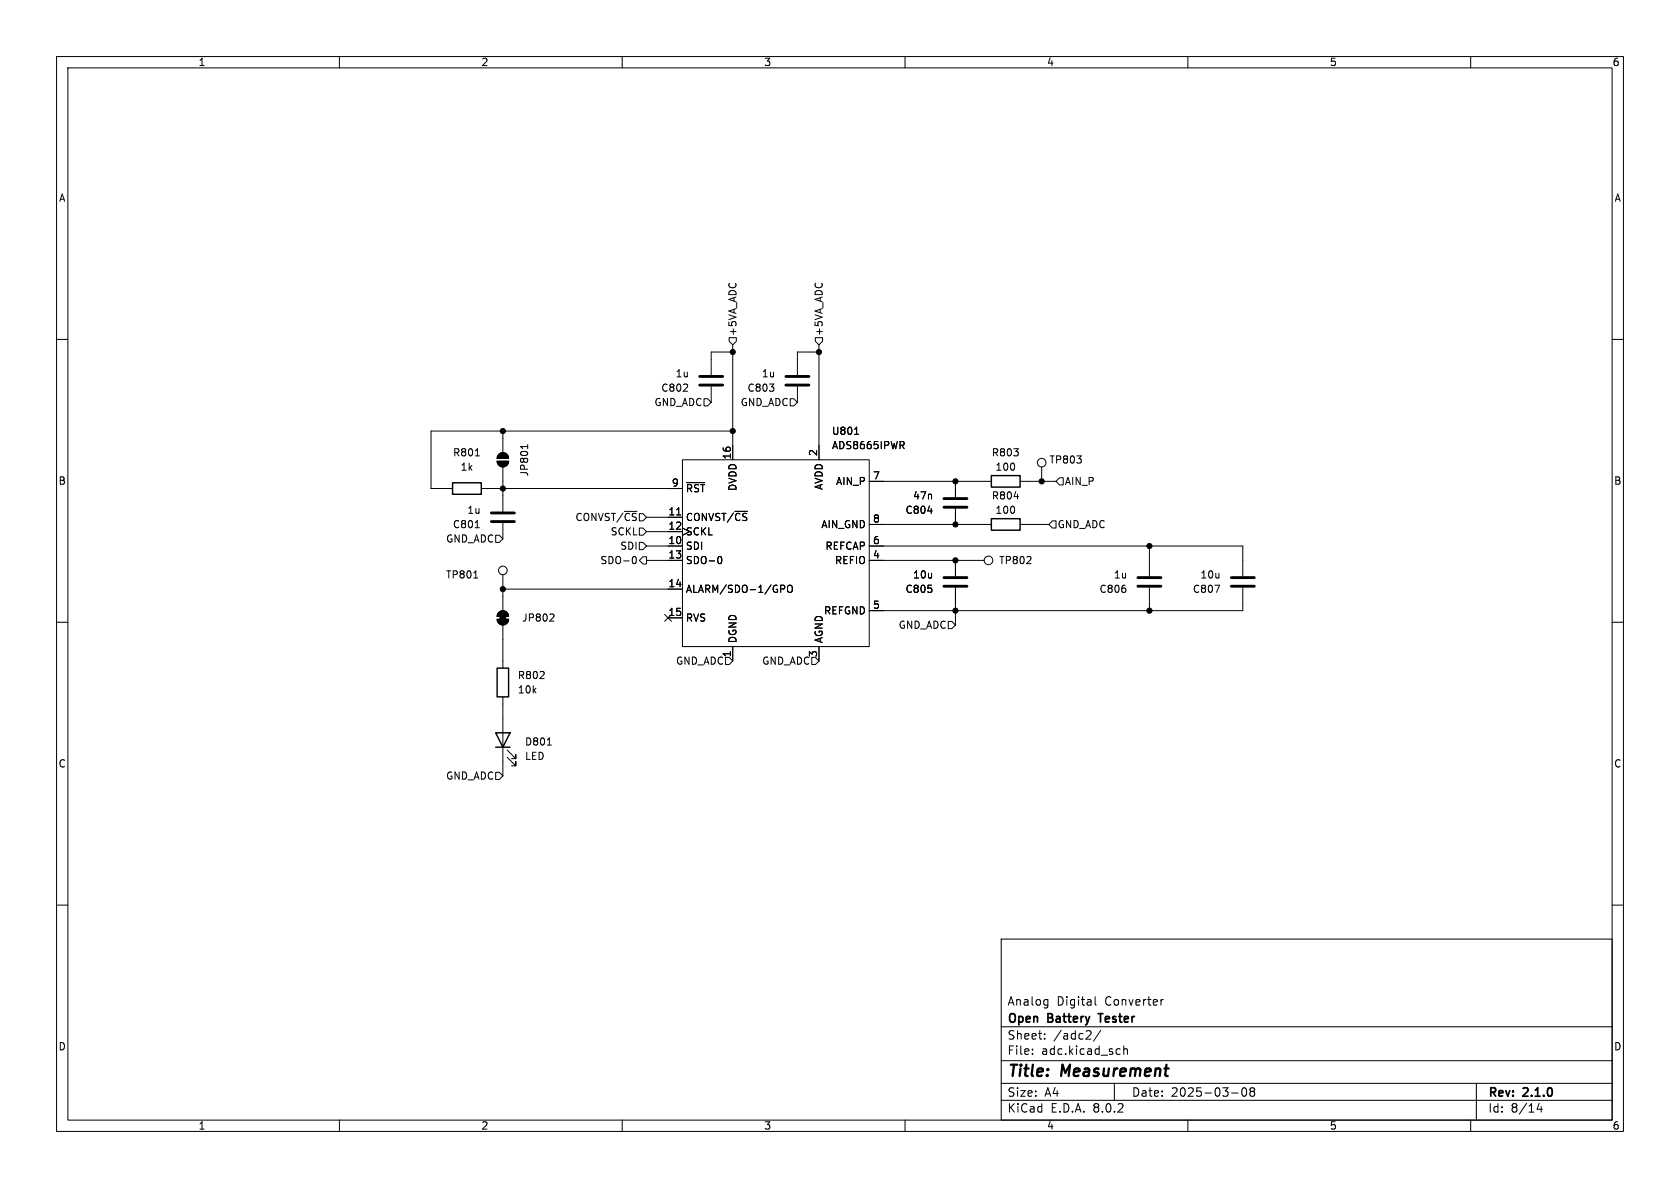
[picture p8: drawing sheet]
<svg xmlns="http://www.w3.org/2000/svg" width="297mm" height="210mm" viewBox="0 0 297 210" stroke-linecap="round" stroke-linejoin="round" font-family="sans-serif">
<g fill="none" stroke="#000" stroke-width=".18">
<path d="M10 10h277v190h-277zM12 12h273v186h-273zM60 10v2M110 10v2M160 10v2M210 10v2M260 10v2M10 60h2M128.9 59.7h1.3v.6l-.7 .7-.6-.7zM144.1 59.7h1.3v.6l-.6 .7-.7-.7zM285 60h2M88.9 76.2v3.8"/>
<path d="M93.3 78.6v.7M93.3 79h-1.3l.2 .1M124.5 70.5h.6l.6 .6-.6 .7h-.6zM125.7 68.3v2.8M129.5 76.2h-53.3v10.2h3.8M129.5 61v20.3M129.5 62.2h-3.8v4.1M139.7 70.5h.6l.7 .6-.7 .7h-.6zM141 68.3v2.8M144.8 61v20.3M144.8 62.2h-3.8v4.1M151.1 76.8h.7"/>
<path d="M159.4 78.7l.4 .6M159.6 78l.2 .3v.3l-.2 .1M84 93.3h.7M84 80.6h.8M85.1 86.4h35.5M87.6 94.6h.7l.6 .7-.6 .6h-.7zM87.9 81.5h2a1.02 1.02 0 0 1-1 1 1.02 1.02 0 0 1-1-1zM88.2 80.3a1.02 1.02 0 0 1 1.1-.2 1.02 1.02 0 0 1 .6 .9h-2zM88.9 82.6v7.8M88.9 92.5v2.8M112 98.4h.1a.68 .68 0 0 1 .4 .6 .68 .68 0 0 1-.4 .6h-.1M113 95.9h.7l.6 .6-.6 .7h-.7z"/>
<path d="M113 93.3h.7l.6 .7-.6 .6h-.7zM113.7 98.4h.6v1.3h-.6l-.7-.6zM114.3 99.1h6.3M114.3 96.5h6.3M114.3 91.4h6.3M114.3 94h6.3M119.6 91h.7M120.6 81.3h33.1v33h-33.1zM121.4 85.3h3.2M127.1 98.4h.1a.68 .68 0 0 1 .4 .6 .68 .68 0 0 1-.4 .6h-.1M153.7 85.1h21.6M153.7 92.7h21.6"/>
<path d="M153.7 96.5h66v5.4M153.7 99.1h20.3M164 90.3h.8M168.9 85.1v2.8M168.9 89.9v2.8M168.9 99.1v2.8M179.3 87.8h.8M180.3 85.1h6.4M180.3 92.7h5.1M184.1 82.6v2.5M186.1 92.1h.6v1.2h-.6l-.7-.6zM187.3 84.5h.7v1.2h-.7l-.6-.6z"/>
<path d="M203.2 96.5v5.4M10 110h2M83.7 102.2h.8M87.9 109.5h2a1.02 1.02 0 0 1-1 1 1.02 1.02 0 0 1-1-1zM88.2 108.3a1.02 1.02 0 0 1 1.1-.3 1.02 1.02 0 0 1 .6 1h-2zM88.9 101.6v6.4M88.9 110.5v7.6M88.9 104.1h31.7M97.7 108.5l.2 .3v.3l-.7 .7h.7M117.5 108.6l1.2 1.2M118.1 109.2h2.5M118.7 108.6l-1.2 1.2"/>
<path d="M128.3 116.2h.6l.6 .6-.6 .7h-.6zM129.5 114.3v2.5M138 103.4h.5l.2 .3-.1 .4h-.6M139.3 103.6l.2-.2a.43 .43 0 0 1 .6 .5v.4a.42 .42 0 0 1-.5 .4 .42 .42 0 0 1-.4-.4zM143.5 116.2h.6l.7 .6-.7 .7h-.6zM144.8 114.3v2.5M167.6 109.9h.7l.6 .6-.6 .6h-.7zM168.9 103.9v6.6M203.2 103.9v4.1M214.8 103.4h.8l-.5 1.3M219.7 103.9v4.1h-66M285 110h2"/>
<path d="M87.6 136.5h.7l.6 .7-.6 .6h-.7zM88.9 123.2v14M89.7 133.9l1.5 1.5v-.8v.8h-.8M89.7 132.6l1.5 1.5v-.7v.7h-.8M96.8 131.7h.7M10 160h2M285 160h2M177 166h108v32h-108zM185.1 176.7l.1 .1M185.2 176.7v1.2l-.1 .2M185.2 177.6l-.1 .1M193.6 176.2v1.3l.2 .2"/>
<path d="M205.7 176.7l-.3 .1-.2 .2M60 198v2M110 198v2M160 198v2M177 194.5h108M177 191.5h108M177 187.5h108M177 181.5h108M182.5 186.3v.1M182.5 185.5v.1M184.7 183.6v.1M184.7 182.8v.1"/>
<path d="M192.8 182.3v.5l-.8 .9h.9M194.6 182.1l-1.3 2M197 191.5v3M197.9 185.4l.1 .1M198 186.3l-.1 .1M198.7 184.9v1.5M198.7 185.5l.2-.1 .3 .1 .1 .9M210 198v2M217.7 193.2h1.2M219.7 192.4l.2-.1a.81 .81 0 0 1 .6 .6 .81 .81 0 0 1-.3 .8l-.2 .1a.81 .81 0 0 1-.3-1.4zM221.2 192.9l-.2-.2 .2-.4 .5 .1 .1 .2-.3 .3M221.2 192.9l-.2 .3v.3l.2 .3 .5-.1 .1-.2-.1-.4-.2-.2"/>
<path d="M221.2 192.9h.3M260 198v2M261 191.5v6.5M272.1 195l-.4 1.1h1M272.5 195.6v1"/>
<circle cx="174.8" cy="99.1" r=".76"/>
<circle cx="184.1" cy="81.8" r=".76"/>
<circle cx="88.9" cy="100.8" r=".76"/>
</g>
<path d="M194.1 179.2h.9" fill="none" stroke="#000" stroke-width=".3"/>
<path d="M80 85.3h5.1v2.1h-5.1zM175.3 84.1h5v2h-5zM175.3 91.7h5v2h-5zM87.9 118.1h2v5.1h-2zM87.6 129.5h2.6l-1.3 2.6zM87.6 132.1h2.6" fill="none" stroke="#000" stroke-width=".25"/>
<g fill="none" stroke="#000" stroke-width=".51">
<path d="M123.7 66.5h4.1M123.7 68.1h4.1M138.9 66.5h4.1M138.9 68.1h4.1M86.9 90.7h4M86.9 92.2h4M166.9 88.1h4M166.9 89.7h4M166.9 102.1h4M166.9 103.6h4M201.2 102.1h4M201.2 103.6h4"/>
<path d="M217.7 102.1h4M217.7 103.6h4"/>
</g>
<g fill="#000" stroke="#000" stroke-width=".18">
<path d="M87.9 81.5h2a1.02 1.02 0 0 1-1 1 1.02 1.02 0 0 1-1-1zM88.2 80.3a1.02 1.02 0 0 1 1.1-.2 1.02 1.02 0 0 1 .6 .9h-2zM87.9 109.5h2a1.02 1.02 0 0 1-1 1 1.02 1.02 0 0 1-1-1zM88.4 108.7h1v1h-1zM88.2 108.3a1.02 1.02 0 0 1 1.1-.3 1.02 1.02 0 0 1 .6 1h-2z"/>
<circle cx="88.9" cy="76.2" r=".46"/>
<circle cx="129.5" cy="76.2" r=".46"/>
<circle cx="129.5" cy="62.2" r=".46"/>
<circle cx="144.8" cy="62.2" r=".46"/>
<circle cx="88.9" cy="86.4" r=".46"/>
<circle cx="168.9" cy="92.7" r=".46"/>
<circle cx="168.9" cy="99.1" r=".46"/>
<circle cx="168.9" cy="85.1" r=".46"/>
<circle cx="184.1" cy="85.1" r=".46"/>
<circle cx="203.2" cy="96.5" r=".46"/>
<circle cx="88.9" cy="104.1" r=".46"/>
<circle cx="168.9" cy="108" r=".46"/>
<circle cx="203.2" cy="108" r=".46"/>
</g>
<g font-size="2.8">
<text x="178" y="190.9">Title:</text>
<text x="187.7" y="190.9">Measurement</text>
</g>
<g font-size="2.1">
<text x="178" y="178">Analog</text>
<text x="186.8" y="178">Digital</text>
<text x="195.4" y="178">Converter</text>
<text x="178" y="184">Sheet:</text>
<text x="178" y="181.2">Open</text>
<text x="185.3" y="181.2">Battery</text>
<text x="186.2" y="184">/adc2/</text>
<text x="195" y="181.2">Tester</text>
<text x="178" y="186.7">File:</text>
<text x="184.1" y="186.7">adc.kicad_sch</text>
<text x="178" y="196.9">KiCad</text>
<text x="178" y="194.1">Size:</text>
<text x="184.7" y="194.1">A4</text>
<text x="185.7" y="196.9">E.D.A.</text>
<text x="193.3" y="196.9">8.0.2</text>
<text x="200" y="194.1">Date:</text>
<text x="207" y="194.1">2025-03-08</text>
<text x="263" y="194.3">Rev:</text>
<text x="263" y="196.9">Id:</text>
<text x="267.1" y="196.9">8/14</text>
<text x="269.4" y="194.3">2.1.0</text>
</g>
<g font-size="1.8">
<text x="35" y="11.9">1</text>
<text x="85" y="11.9">2</text>
<text x="135" y="11.9">3</text>
<text x="185" y="11.9">4</text>
<text x="235" y="11.9">5</text>
<text x="285" y="11.9">6</text>
<text x="10.3" y="35.9">A</text>
<text x="285.3" y="35.9">A</text>
<text x="130.4" y="59.5" transform="rotate(-90 130.4 59.5)">+5VA_ADC</text>
<text x="145.6" y="59.5" transform="rotate(-90 145.6 59.5)">+5VA_ADC</text>
<text x="115.6" y="72">GND_ADC</text>
<text x="116.8" y="69.4">C802</text>
<text x="119.3" y="66.9">1u</text>
<text x="130.8" y="72">GND_ADC</text>
<text x="132" y="69.4">C803</text>
<text x="134.6" y="66.9">1u</text>
<text x="147" y="77.1">U801</text>
<text x="80" y="80.9">R801</text>
<text x="81.3" y="83.4">1k</text>
<text x="129.3" y="81.3" transform="rotate(-90 129.3 81.3)">16</text>
<text x="144.5" y="80.7" transform="rotate(-90 144.5 80.7)">2</text>
<text x="147" y="79.6">ADS8665IPWR</text>
<text x="175.2" y="80.9">R803</text>
<text x="175.9" y="83.4">100</text>
<text x="185.4" y="82.1">TP803</text>
<text x="10.3" y="85.9">B</text>
<text x="93.6" y="84.3" transform="rotate(-90 93.6 84.3)">JP801</text>
<text x="118.7" y="86.1">9</text>
<text x="121.2" y="87.2">~{RST}</text>
<text x="130.4" y="86.9" transform="rotate(-90 130.4 86.9)">DVDD</text>
<text x="145.6" y="86.7" transform="rotate(-90 145.6 86.7)">AVDD</text>
<text x="147.7" y="86">AIN_P</text>
<text x="154.2" y="84.8">7</text>
<text x="161.3" y="88.5">47n</text>
<text x="175.2" y="88.5">R804</text>
<text x="188.2" y="86">AIN_P</text>
<text x="285.3" y="85.9">B</text>
<text x="80" y="93.6">C801</text>
<text x="82.5" y="91">1u</text>
<text x="101.6" y="92.3">CONVST/~{CS}</text>
<text x="107.9" y="94.8">SCKL</text>
<text x="118.1" y="91.2">11</text>
<text x="118.1" y="93.7">12</text>
<text x="121.2" y="92.3">CONVST/~{CS}</text>
<text x="121.2" y="94.8">SCKL</text>
<text x="145.1" y="93.6">AIN_GND</text>
<text x="154.2" y="92.5">8</text>
<text x="160" y="91">C804</text>
<text x="175.9" y="91">100</text>
<text x="186.9" y="93.6">GND_ADC</text>
<text x="78.8" y="96.1">GND_ADC</text>
<text x="106" y="99.9">SDO-0</text>
<text x="109.6" y="97.4">SDI</text>
<text x="118.1" y="96.3">10</text>
<text x="118.1" y="98.8">13</text>
<text x="121.2" y="97.4">SDI</text>
<text x="121.2" y="99.9">SDO-0</text>
<text x="145.8" y="97.4">REFCAP</text>
<text x="147.5" y="99.9">REFIO</text>
<text x="154.2" y="98.8">4</text>
<text x="154.2" y="96.3">6</text>
<text x="176.5" y="99.9">TP802</text>
<text x="78.7" y="102.5">TP801</text>
<text x="118.1" y="103.9">14</text>
<text x="121.2" y="105">ALARM/SDO-1/GPO</text>
<text x="154.2" y="107.7">5</text>
<text x="160" y="105">C805</text>
<text x="161.3" y="102.5">10u</text>
<text x="194.3" y="105">C806</text>
<text x="196.8" y="102.5">1u</text>
<text x="210.8" y="105">C807</text>
<text x="212.1" y="102.5">10u</text>
<text x="92.2" y="110.1">JP802</text>
<text x="118.1" y="109">15</text>
<text x="121.2" y="110.1">RVS</text>
<text x="130.4" y="113.8" transform="rotate(-90 130.4 113.8)">DGND</text>
<text x="145.6" y="108.8">REFGND</text>
<text x="145.6" y="113.8" transform="rotate(-90 145.6 113.8)">AGND</text>
<text x="158.8" y="111.4">GND_ADC</text>
<text x="119.4" y="117.7">GND_ADC</text>
<text x="129.3" y="116.3" transform="rotate(-90 129.3 116.3)">1</text>
<text x="134.6" y="117.7">GND_ADC</text>
<text x="144.5" y="116.3" transform="rotate(-90 144.5 116.3)">3</text>
<text x="91.4" y="120.2">R802</text>
<text x="91.4" y="122.8">10k</text>
<text x="92.7" y="132">D801</text>
<text x="10.3" y="135.9">C</text>
<text x="92.7" y="134.5">LED</text>
<text x="285.3" y="135.9">C</text>
<text x="78.8" y="138">GND_ADC</text>
<text x="10.3" y="185.9">D</text>
<text x="285.3" y="185.9">D</text>
<text x="35" y="199.9">1</text>
<text x="85" y="199.9">2</text>
<text x="135" y="199.9">3</text>
<text x="185" y="199.9">4</text>
<text x="235" y="199.9">5</text>
<text x="285" y="199.9">6</text>
</g>
</svg>
